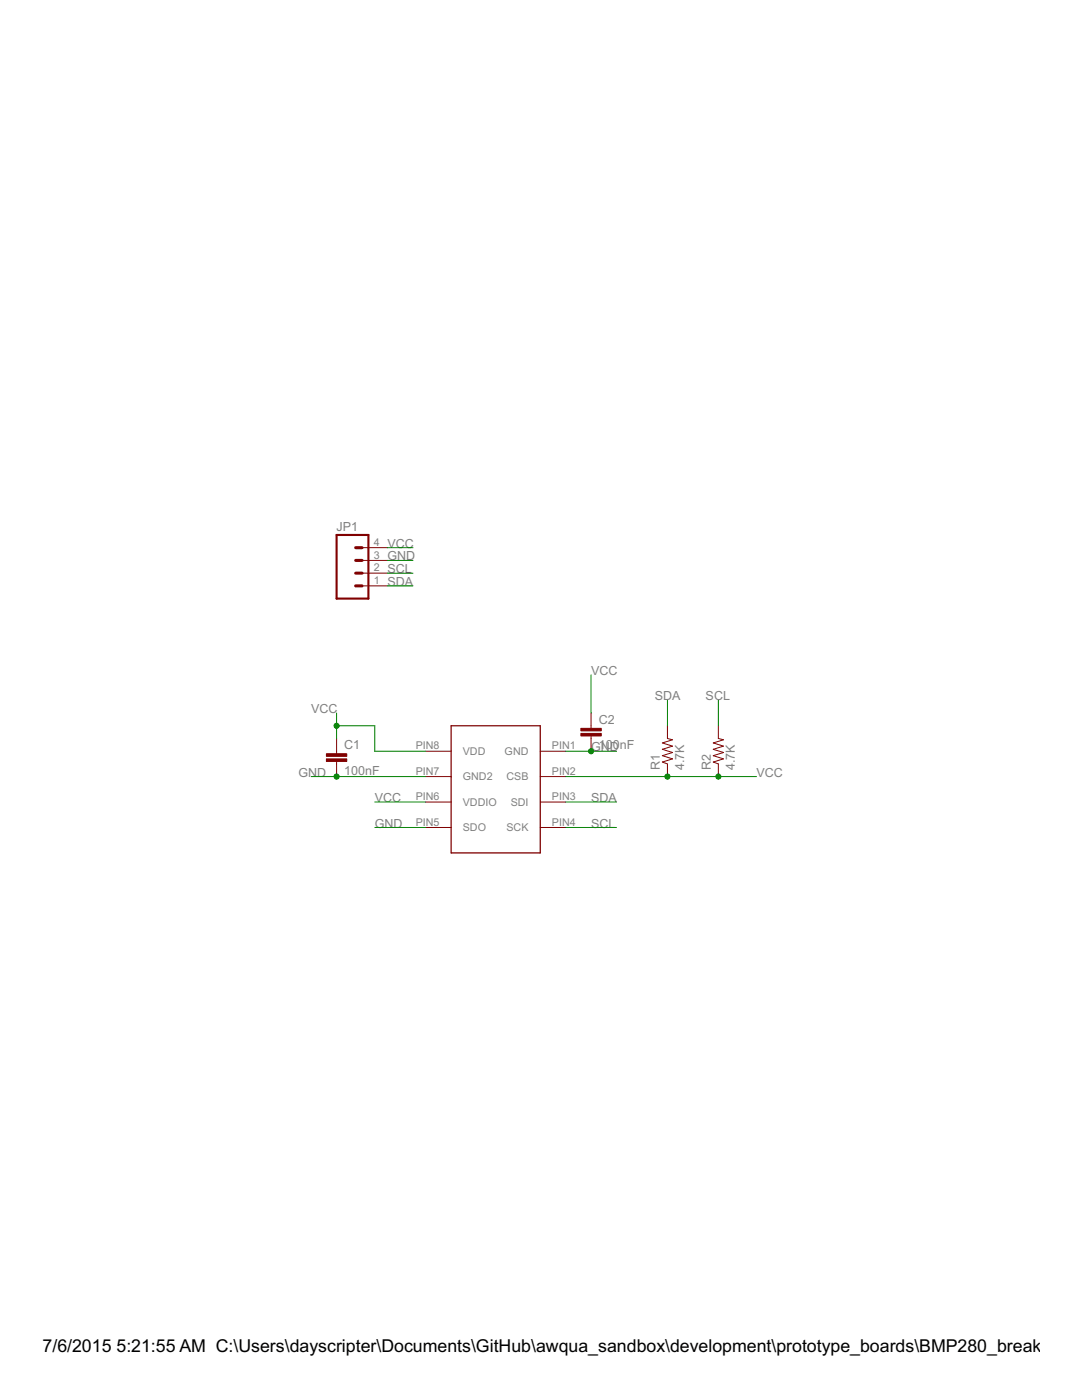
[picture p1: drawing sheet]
<svg xmlns="http://www.w3.org/2000/svg" width="216mm" height="279mm" viewBox="0 0 216 279" stroke-linecap="round" stroke-linejoin="round" font-family="sans-serif">
<path d="M90 144.8h17.8v25.4h-17.8z" fill="none" stroke="#800000" stroke-width=".25"/>
<g fill="none" stroke="#800000" stroke-width=".2">
<path d="M72.2 116.9h5.1M72.2 114.4h5.1M72.2 111.8h5.1M72.2 109.3h5.1M67.2 147.4v3M67.2 152v3M84.9 149.9h5.1M84.9 155h5.1M107.8 149.9h5.1M107.8 155h5.1M117.9 142.3v3.1M117.9 146.9v3"/>
<path d="M133.2 144.8v2.6l1 .2-2 .7 2 .6-2 .6 2 .7-2 .6 2 .6-2 .7 1 .4v2.5M143.3 144.8v2.6l1.1 .2-2.1 .7 2.1 .6-2.1 .6 2.1 .7-2.1 .6 2.1 .6-2.1 .7 1 .4v2.5M84.9 160.1h5.1M84.9 165.1h5.1M107.8 160.1h5.1M107.8 165.1h5.1"/>
</g>
<g fill="#800000" stroke="#800000" stroke-width=".2">
<path d="M65.1 151.4h4.1v.6h-4.1z"/>
<path d="M65.1 150.4h4.1v.5h-4.1z"/>
<path d="M115.9 146.4h4.1v.5h-4.1z"/>
<path d="M115.9 145.4h4.1v.5h-4.1z"/>
</g>
<path d="M67.2 106.8h6.3v12.7h-6.3z" fill="none" stroke="#800000" stroke-width=".42"/>
<path d="M71 111.8h1.2M71 114.4h1.2M71 116.9h1.2M71 109.3h1.2" fill="none" stroke="#800000" stroke-width=".61"/>
<g fill="none" stroke="#008000" stroke-width=".2">
<path d="M77.3 111.8h5.1M77.3 116.9h5.1M77.3 114.4h5.1M77.3 109.3h5.1M117.9 134.7v7.6M133.2 139.8v5M143.3 139.8v5M62.1 155h22.8M67.2 144.8h7.6v5.1h10.1M67.2 142.3v5.1M112.9 149.9h10.1M112.9 155h38.1"/>
<path d="M74.8 165.1h10.1M74.8 160.1h10.1M112.9 165.1h10.1M112.9 160.1h10.1"/>
</g>
<g fill="#008000" stroke="#008000" stroke-width=".2">
<circle cx="117.9" cy="149.9" r=".51"/>
<circle cx="67.2" cy="155" r=".51"/>
<circle cx="67.2" cy="144.8" r=".51"/>
<circle cx="133.2" cy="155" r=".51"/>
<circle cx="143.3" cy="155" r=".51"/>
</g>
<g font-size="4">
<text x="8.5" y="269.9">7/6/2015</text>
<text x="23.2" y="269.9">5:21:55 AM C:\Users\dayscripter\Documents\GitHub\awqua_sandbox\development\prototype_boards\BMP280_breakout\BM</text>
</g>
<g font-size="2.8" fill="#808080">
<text x="67.2" y="106">JP1</text>
<text x="77.3" y="111.8">GND</text>
<text x="77.3" y="109.3">VCC</text>
<text x="77.3" y="116.9">SDA</text>
<text x="77.3" y="114.4">SCL</text>
<text x="118" y="134.7">VCC</text>
<text x="62.1" y="142.3">VCC</text>
<text x="130.6" y="139.8">SDA</text>
<text x="140.8" y="139.8">SCL</text>
<text x="68.7" y="149.5">C1</text>
<text x="118" y="149.9">G1N0D0nF</text>
<text x="119.5" y="144.5">C2</text>
<text x="59.6" y="155">GND</text>
<text x="68.7" y="154.6">100nF</text>
<text x="131.7" y="153.7" transform="rotate(-90 131.7 153.7)">R1</text>
<text x="136.5" y="153.7" transform="rotate(-90 136.5 153.7)">4.7K</text>
<text x="141.8" y="153.7" transform="rotate(-90 141.8 153.7)">R2</text>
<text x="146.6" y="153.7" transform="rotate(-90 146.6 153.7)">4.7K</text>
<text x="151" y="155">VCC</text>
<text x="74.8" y="160.1">VCC</text>
<text x="118" y="160.1">SDA</text>
<text x="74.8" y="165.1">GND</text>
<text x="118" y="165.1">SCL</text>
</g>
<g font-size="2.4" fill="#808080">
<text x="74.6" y="111.5">3</text>
<text x="74.6" y="108.9">4</text>
<text x="74.6" y="116.6">1</text>
<text x="74.6" y="114">2</text>
<text x="82.9" y="149.6">PIN8</text>
<text x="110.1" y="149.6">PIN1</text>
<text x="82.9" y="154.6">PIN7</text>
<text x="92.4" y="155.8">GND2</text>
<text x="92.4" y="150.7">VDD</text>
<text x="100.7" y="150.7">GND</text>
<text x="101.1" y="155.8">CSB</text>
<text x="110.1" y="154.6">PIN2</text>
<text x="82.9" y="159.7">PIN6</text>
<text x="92.4" y="160.8">VDDIO</text>
<text x="101.9" y="160.8">SDI</text>
<text x="110.1" y="159.7">PIN3</text>
<text x="82.9" y="164.8">PIN5</text>
<text x="92.4" y="165.9">SDO</text>
<text x="101.1" y="165.9">SCK</text>
<text x="110.1" y="164.8">PIN4</text>
</g>
</svg>
